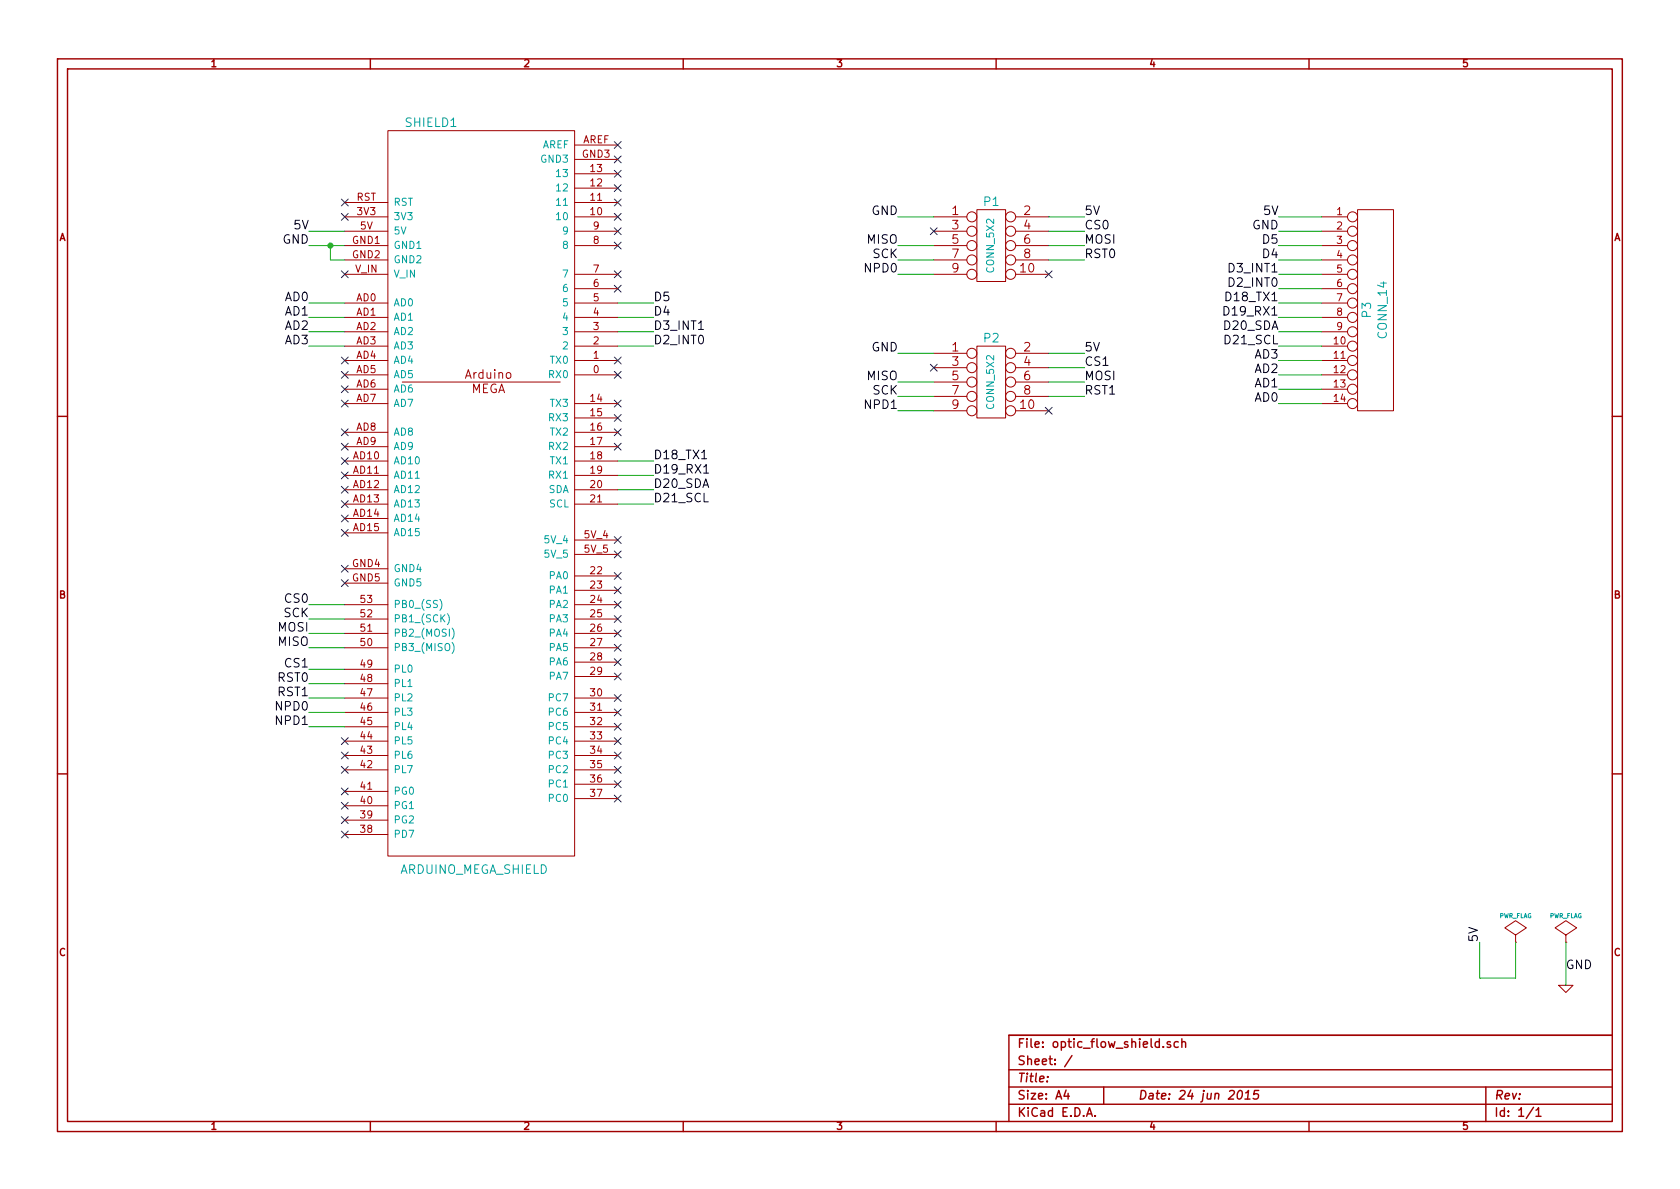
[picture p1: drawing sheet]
EESchema Schematic File Version 2
LIBS:power
LIBS:device
LIBS:transistors
LIBS:conn
LIBS:linear
LIBS:regul
LIBS:74xx
LIBS:cmos4000
LIBS:adc-dac
LIBS:memory
LIBS:xilinx
LIBS:special
LIBS:microcontrollers
LIBS:dsp
LIBS:microchip
LIBS:analog_switches
LIBS:motorola
LIBS:texas
LIBS:intel
LIBS:audio
LIBS:interface
LIBS:digital-audio
LIBS:philips
LIBS:display
LIBS:cypress
LIBS:siliconi
LIBS:opto
LIBS:atmel
LIBS:contrib
LIBS:valves
LIBS:arduino_mega_shield
LIBS:optic_flow_shield-cache
EELAYER 27 0
EELAYER END
$Descr A4 11693 8268
encoding utf-8
Sheet 1 1
Title ""
Date "24 jun 2015"
Rev ""
Comp ""
Comment1 ""
Comment2 ""
Comment3 ""
Comment4 ""
$EndDescr
Text Label 2150 1700 2    60   ~ 0
GND
Wire Wire Line
	2400 1600 2150 1600
Wire Wire Line
	2150 1700 2400 1700
Wire Wire Line
	2400 1800 2300 1800
Wire Wire Line
	2300 1800 2300 1700
Connection ~ 2300 1700
Text Label 2150 1600 2    60   ~ 0
5V
NoConn ~ 2400 1400
NoConn ~ 2400 1500
Wire Wire Line
	2400 4200 2150 4200
Wire Wire Line
	2400 4300 2150 4300
Wire Wire Line
	2400 4400 2150 4400
Wire Wire Line
	2400 4500 2150 4500
Wire Wire Line
	2400 4650 2150 4650
Wire Wire Line
	2400 4750 2150 4750
Wire Wire Line
	2400 4850 2150 4850
Wire Wire Line
	2400 2100 2150 2100
Wire Wire Line
	2400 2200 2150 2200
Wire Wire Line
	2400 2300 2150 2300
Wire Wire Line
	2400 2400 2150 2400
Wire Wire Line
	4300 2400 4550 2400
Wire Wire Line
	4300 2300 4550 2300
Text Label 4550 2400 0    60   ~ 0
D2_INT0
Text Label 4550 2300 0    60   ~ 0
D3_INT1
Wire Wire Line
	4300 2200 4550 2200
Wire Wire Line
	4300 2100 4550 2100
Text Label 4550 2200 0    60   ~ 0
D4
Text Label 4550 2100 0    60   ~ 0
D5
NoConn ~ 2400 1900
NoConn ~ 4300 1000
NoConn ~ 4300 1100
NoConn ~ 4300 1200
NoConn ~ 4300 1300
NoConn ~ 4300 1400
NoConn ~ 4300 1600
NoConn ~ 4300 1700
NoConn ~ 4300 1500
NoConn ~ 4300 1900
NoConn ~ 4300 2000
NoConn ~ 4300 2800
NoConn ~ 4300 2900
NoConn ~ 4300 3000
NoConn ~ 4300 3100
NoConn ~ 4300 3750
NoConn ~ 4300 3850
NoConn ~ 4300 4000
NoConn ~ 4300 4100
NoConn ~ 4300 4200
NoConn ~ 4300 4300
NoConn ~ 4300 4400
NoConn ~ 4300 4500
NoConn ~ 4300 4600
NoConn ~ 4300 4700
NoConn ~ 4300 4850
NoConn ~ 4300 4950
NoConn ~ 4300 5050
NoConn ~ 4300 5150
NoConn ~ 4300 5250
NoConn ~ 4300 5350
NoConn ~ 4300 5450
NoConn ~ 4300 5550
NoConn ~ 2400 5800
NoConn ~ 2400 5700
NoConn ~ 2400 5600
NoConn ~ 2400 5500
NoConn ~ 2400 5350
NoConn ~ 2400 5250
NoConn ~ 2400 5150
Wire Wire Line
	4300 3400 4550 3400
Wire Wire Line
	4300 3500 4550 3500
Wire Wire Line
	4300 3300 4550 3300
Wire Wire Line
	4300 3200 4550 3200
Text Label 4550 3500 0    60   ~ 0
D21_SCL
Text Label 4550 3400 0    60   ~ 0
D20_SDA
Text Label 4550 3300 0    60   ~ 0
D19_RX1
Text Label 4550 3200 0    60   ~ 0
D18_TX1
NoConn ~ 2400 2500
NoConn ~ 2400 2600
NoConn ~ 2400 2700
NoConn ~ 2400 2800
NoConn ~ 2400 3000
NoConn ~ 2400 3100
NoConn ~ 2400 3200
NoConn ~ 2400 3300
NoConn ~ 2400 3400
NoConn ~ 2400 3500
NoConn ~ 2400 3600
NoConn ~ 2400 3700
NoConn ~ 2400 3950
NoConn ~ 2400 4050
Text Label 2150 4500 2    60   ~ 0
MISO
Text Label 2150 4400 2    60   ~ 0
MOSI
Text Label 2150 4300 2    60   ~ 0
SCK
Text Label 2150 4200 2    60   ~ 0
CS0
Text Label 2150 4650 2    60   ~ 0
CS1
Text Label 2150 4750 2    60   ~ 0
RST0
Text Label 2150 4850 2    60   ~ 0
RST1
$Comp
L ARDUINO_MEGA_SHIELD SHIELD1
U 1 1
P 3400 3350
F 0 "SHIELD1" H 3000 5850 60  0000 C CNN
F 1 "ARDUINO_MEGA_SHIELD" H 3300 650 60  0000 C CNN
F 2 "~" H 3400 3350 60  0000 C CNN
F 3 "~" H 3400 3350 60  0000 C CNN
	1    3400 3350
	1    0    0    -1  
$EndComp
Wire Wire Line
	2400 4950 2150 4950
Wire Wire Line
	2400 5050 2150 5050
Text Label 2150 4950 2    60   ~ 0
NPD0
Text Label 2150 5050 2    60   ~ 0
NPD1
$Comp
L CONN_5X2 P1
U 1 1
P 6900 1700
F 0 "P1" H 6900 2000 60  0000 C CNN
F 1 "CONN_5X2" V 6900 1700 50  0000 C CNN
F 2 "" H 6900 1700 60  0000 C CNN
F 3 "" H 6900 1700 60  0000 C CNN
	1    6900 1700
	1    0    0    -1  
$EndComp
Wire Wire Line
	6500 1500 6250 1500
Wire Wire Line
	7300 1500 7550 1500
Text Label 6250 1500 2    60   ~ 0
GND
Text Label 7550 1500 0    60   ~ 0
5V
NoConn ~ 6500 1600
Wire Wire Line
	7300 1600 7550 1600
Text Label 7550 1600 0    60   ~ 0
CS0
Wire Wire Line
	6500 1700 6250 1700
Text Label 6250 1700 2    60   ~ 0
MISO
Text Label 7550 1700 0    60   ~ 0
MOSI
Wire Wire Line
	7300 1700 7550 1700
Wire Wire Line
	6500 1800 6250 1800
Wire Wire Line
	7300 1800 7550 1800
Wire Wire Line
	6500 1900 6250 1900
Text Label 6250 1800 2    60   ~ 0
SCK
Text Label 7550 1800 0    60   ~ 0
RST0
Text Label 6250 1900 2    60   ~ 0
NPD0
$Comp
L CONN_5X2 P2
U 1 1
P 6900 2650
F 0 "P2" H 6900 2950 60  0000 C CNN
F 1 "CONN_5X2" V 6900 2650 50  0000 C CNN
F 2 "" H 6900 2650 60  0000 C CNN
F 3 "" H 6900 2650 60  0000 C CNN
	1    6900 2650
	1    0    0    -1  
$EndComp
Wire Wire Line
	6500 2450 6250 2450
Wire Wire Line
	7300 2450 7550 2450
Text Label 6250 2450 2    60   ~ 0
GND
Text Label 7550 2450 0    60   ~ 0
5V
NoConn ~ 6500 2550
Wire Wire Line
	7300 2550 7550 2550
Text Label 7550 2550 0    60   ~ 0
CS1
Wire Wire Line
	6500 2650 6250 2650
Text Label 6250 2650 2    60   ~ 0
MISO
Text Label 7550 2650 0    60   ~ 0
MOSI
Wire Wire Line
	7300 2650 7550 2650
Wire Wire Line
	6500 2750 6250 2750
Wire Wire Line
	7300 2750 7550 2750
Wire Wire Line
	6500 2850 6250 2850
Text Label 6250 2750 2    60   ~ 0
SCK
Text Label 7550 2750 0    60   ~ 0
RST1
Text Label 6250 2850 2    60   ~ 0
NPD1
NoConn ~ 7300 2850
NoConn ~ 7300 1900
Text Label 2150 2100 2    60   ~ 0
AD0
Text Label 2150 2200 2    60   ~ 0
AD1
Text Label 2150 2300 2    60   ~ 0
AD2
Text Label 2150 2400 2    60   ~ 0
AD3
$Comp
L CONN_14 P3
U 1 1
P 9550 2150
F 0 "P3" V 9520 2150 60  0000 C CNN
F 1 "CONN_14" V 9630 2150 60  0000 C CNN
F 2 "" H 9550 2150 60  0000 C CNN
F 3 "" H 9550 2150 60  0000 C CNN
	1    9550 2150
	1    0    0    -1  
$EndComp
Wire Wire Line
	9200 1500 8900 1500
Wire Wire Line
	9200 1600 8900 1600
Wire Wire Line
	9200 1700 8900 1700
Wire Wire Line
	9200 1800 8900 1800
Wire Wire Line
	9200 1900 8900 1900
Wire Wire Line
	9200 2000 8900 2000
Wire Wire Line
	9200 2100 8900 2100
Wire Wire Line
	9200 2200 8900 2200
Wire Wire Line
	9200 2300 8900 2300
Wire Wire Line
	9200 2400 8900 2400
Wire Wire Line
	9200 2500 8900 2500
Wire Wire Line
	9200 2600 8900 2600
Wire Wire Line
	9200 2700 8900 2700
Wire Wire Line
	8900 2800 9200 2800
Text Label 8900 1500 2    60   ~ 0
5V
Text Label 8900 1600 2    60   ~ 0
GND
Text Label 8900 2800 2    60   ~ 0
AD0
Text Label 8900 2700 2    60   ~ 0
AD1
Text Label 8900 2600 2    60   ~ 0
AD2
Text Label 8900 2500 2    60   ~ 0
AD3
Text Label 8900 2000 2    60   ~ 0
D2_INT0
Text Label 8900 1900 2    60   ~ 0
D3_INT1
Text Label 8900 1800 2    60   ~ 0
D4
Text Label 8900 1700 2    60   ~ 0
D5
Text Label 8900 2400 2    60   ~ 0
D21_SCL
Text Label 8900 2300 2    60   ~ 0
D20_SDA
Text Label 8900 2200 2    60   ~ 0
D19_RX1
Text Label 8900 2100 2    60   ~ 0
D18_TX1
$Comp
L GND #PWR01
U 1 1
P 10900 6850
F 0 "#PWR01" H 10900 6850 30  0001 C CNN
F 1 "GND" H 10900 6780 30  0001 C CNN
F 2 "" H 10900 6850 60  0000 C CNN
F 3 "" H 10900 6850 60  0000 C CNN
	1    10900 6850
	1    0    0    -1  
$EndComp
$Comp
L PWR_FLAG #FLG02
U 1 1
P 10550 6550
F 0 "#FLG02" H 10550 6645 30  0001 C CNN
F 1 "PWR_FLAG" H 10550 6730 30  0000 C CNN
F 2 "" H 10550 6550 60  0000 C CNN
F 3 "" H 10550 6550 60  0000 C CNN
	1    10550 6550
	1    0    0    -1  
$EndComp
$Comp
L PWR_FLAG #FLG03
U 1 1
P 10900 6550
F 0 "#FLG03" H 10900 6645 30  0001 C CNN
F 1 "PWR_FLAG" H 10900 6730 30  0000 C CNN
F 2 "" H 10900 6550 60  0000 C CNN
F 3 "" H 10900 6550 60  0000 C CNN
	1    10900 6550
	1    0    0    -1  
$EndComp
Wire Wire Line
	10900 6550 10900 6850
Wire Wire Line
	10550 6550 10550 6800
Wire Wire Line
	10550 6800 10300 6800
Wire Wire Line
	10300 6800 10300 6550
Text Label 10900 6750 0    60   ~ 0
GND
Text Label 10300 6550 1    60   ~ 0
5V
NoConn ~ 4300 2500
NoConn ~ 4300 2600
$EndSCHEMATC
